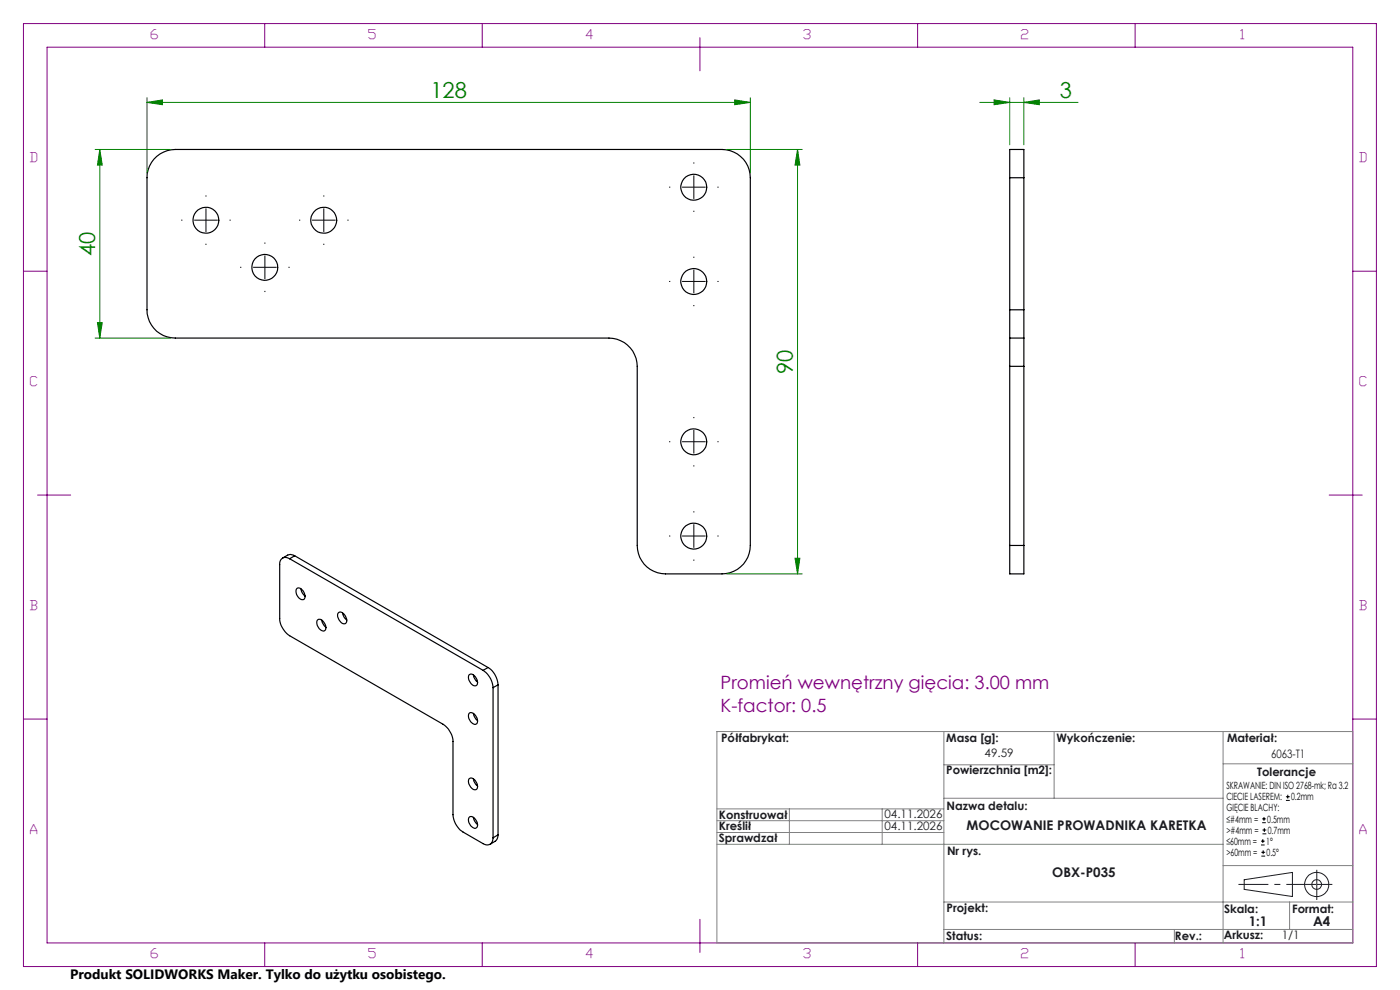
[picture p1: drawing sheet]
<svg xmlns="http://www.w3.org/2000/svg" width="297mm" height="210mm" viewBox="0 0 297 210" stroke-linecap="round" stroke-linejoin="round" font-family="sans-serif">
<g fill="none" stroke="#000" stroke-width=".25">
<path d="M33.2 33.2a6.3 6.3 0 0 1 4-1.5h116a6 6 0 0 1 6 6v78a6 6 0 0 1-6 6h-12a6 6 0 0 1-6-6v-38a6 6 0 0 0-6-6h-92a5.9 5.9 0 0 1-6-6v-28a6 6 0 0 1 2-4.5zM214.2 37.7v-6h3v6M214.2 37.7h3M214.2 37.7v28M217.2 37.7v28M214.2 65.7v6M214.2 71.7v6M214.2 71.7h3M214.2 65.7h3M214.2 77.7v38M214.2 77.7h3M217.2 65.7v6"/>
<path d="M217.2 71.7v6M217.2 77.7v38M61.5 118.5a1.29 1.29 0 0 0-1.5-.1 1.29 1.29 0 0 0-.7 1.4v11.4a4.8 4.8 0 0 0 2.2 3.7l32.5 18.7a4.8 4.8 0 0 1 2.1 3.7v15.5a4.8 4.8 0 0 0 2.1 3.7l4.3 2.5a1.31 1.31 0 0 0 1.5 .1 1.31 1.31 0 0 0 .6-1.4M61.5 118.5l41 23.7M62.5 117.9l-1.1-.3-1.5 .8M62.5 117.9l-1 .6M62.5 117.9l41 23.7M214.2 115.7v6h3v-6M214.2 115.7h3M63 124.8a1.47 1.47 0 0 1 1.7 1.5 .68 .68 0 0 1-.3 .9 .68 .68 0 0 1-.9-.3 1.68 1.68 0 0 1-.5-2.1zM63.9 124.9l.3 1 .5 .5M67.3 131.6a1.13 1.13 0 0 1 1.7 .8 .85 .85 0 0 1-.5 1.4 1.87 1.87 0 0 1-1.2-2.2z"/>
<path d="M68.3 131.5l.4 1 .4 .6M71.8 130a1.1 1.1 0 0 1 1.6 .9 .82 .82 0 0 1 .2 .9 .82 .82 0 0 1-.7 .5 1.87 1.87 0 0 1-1.1-2.3zM72.7 130l.4 1 .5 .5M99.5 143.2a.9 .9 0 0 1 1.4 .4 1.43 1.43 0 0 1 .1 1.8 1.7 1.7 0 0 1-1.6-2zM99.5 151.4a1.13 1.13 0 0 1 1.6 .8 .89 .89 0 0 1-.4 1.5 1.93 1.93 0 0 1-1.2-2.3zM100.4 143.2l.4 1 .5 .5M100.4 151.3l.3 .8 .6 .8M102.5 142.2a4.8 4.8 0 0 1 2.1 3.7M103.5 141.6a4.6 4.6 0 0 1 2.2 3.7M103.5 141.6l-1 .6M104.6 145.9v31.8M105.7 145.3l-1.1 .6"/>
<path d="M105.7 145.3v31.8M99.5 165.2a1.12 1.12 0 0 1 1.6 .9 .85 .85 0 0 1-.4 1.4 1.93 1.93 0 0 1-1.2-2.3zM99.6 173.3a1.43 1.43 0 0 1 1.7 1.5 .66 .66 0 0 1-.3 .8 .66 .66 0 0 1-.9-.2 1.56 1.56 0 0 1-.5-2.1zM100.4 165.2l.4 1 .5 .5M100.4 173.4l.3 .8 .6 .7M105.7 177.1l-.4 1.1-1.3 .9M105.7 177.1l-1.1 .6"/>
<circle cx="147.2" cy="39.7" r="2.75"/>
<circle cx="43.7" cy="46.7" r="2.75"/>
<circle cx="56.2" cy="56.7" r="2.75"/>
<circle cx="68.7" cy="46.7" r="2.75"/>
<circle cx="147.2" cy="59.7" r="2.75"/>
<circle cx="147.2" cy="93.7" r="2.75"/>
<circle cx="147.2" cy="113.7" r="2.75"/>
</g>
<path d="M31.2 21.7l3.3-.5v1zM31.2 20.7v16M31.2 21.7h128M159.2 20.7v16" fill="none" stroke="#008000" stroke-width=".21"/>
<g fill="none" stroke="#191924" stroke-width=".21">
<path d="M263.9 186.6l10.3-1.5v5.1l-10.3-1.5z"/>
<circle cx="279.3" cy="187.6" r="1.03"/>
<circle cx="279.3" cy="187.6" r="2.57"/>
</g>
<path d="M279.3 187.6h-16.7" fill="none" stroke="#191924" stroke-width=".21" stroke-dasharray="6.3 1.3 1.3 1.3" stroke-dashoffset="-.1" stroke-linecap="butt"/>
<path d="M279.3 187.6h3.3M279.3 187.6v3.3M279.3 187.6v-3.1" fill="none" stroke="#191924" stroke-width=".21" stroke-dasharray="6.3 1.3 1.3 1.3" stroke-linecap="butt"/>
<g fill="none" stroke="#800080" stroke-width=".21">
<path d="M5 5h287v200h-287zM10 10h277v190h-277zM56.2 5v5M102.3 5v5M148.5 8v7M194.7 5v5M240.8 5v5M5 57.5h5M287 57.5h5M8 105h7M282 105h7M5 152.5h5"/>
<path d="M287 152.5h5M148.5 195v7M56.2 200v5M102.3 200v5M194.7 200v5M240.8 200v5"/>
</g>
<g fill="none" stroke="#808080" stroke-width=".21">
<path d="M152.1 155.2h134.9v44.8h-134.9zM200.2 155.2v44.8M223.6 155.2v14.1M259.5 155.2v44.8M152.1 176.6h48.1M152.1 174.1h48.1M152.1 171.6h48.1M152.1 179.1h107.4M167.5 171.6v7.5M187.1 171.6v7.5M200.2 169.3h59.3M200.2 162.2h23.4"/>
<path d="M259.5 162h27.5M200.2 197.2h86.8M200.2 191.3h86.8M249.1 197.2v2.8M259.5 183.6h27.5M273.6 191.3v5.9"/>
</g>
<path d="M31.2 21.7l3.3-.5v1z" fill="#008000"/>
<path d="M155.9 21.2l3.3 .5-3.3 .5z" fill="none" stroke="#008000" stroke-width=".21"/>
<path d="M155.9 21.2l3.3 .5-3.3 .5z" fill="#008000"/>
<path d="M20.2 31.7h16M21.2 31.7l.5 3.3h-1zM21.2 31.7v40M20.2 71.7h16" fill="none" stroke="#008000" stroke-width=".21"/>
<path d="M21.2 31.7l.5 3.3h-1z" fill="#008000"/>
<path d="M20.7 68.4h1l-.5 3.3z" fill="none" stroke="#008000" stroke-width=".21"/>
<path d="M20.7 68.4h1l-.5 3.3z" fill="#008000"/>
<path d="M154.2 31.7h16M169.2 31.7l.5 3.3h-1zM169.2 31.7v90M154.2 121.7h16" fill="none" stroke="#008000" stroke-width=".21"/>
<path d="M169.2 31.7l.5 3.3h-1z" fill="#008000"/>
<path d="M168.7 118.4h1l-.5 3.3z" fill="none" stroke="#008000" stroke-width=".21"/>
<path d="M168.7 118.4h1l-.5 3.3z" fill="#008000"/>
<path d="M207.9 21.7h20.8M210.9 21.2l3.3 .5-3.3 .5zM214.2 20.7v10M217.2 20.7v10" fill="none" stroke="#008000" stroke-width=".21"/>
<g fill="none" stroke="#000" stroke-width=".21" stroke-dasharray="15.2 1.3 1.3 1.3" stroke-linecap="butt">
<path d="M142.2 39.7h-.3M147.2 39.7v-2.5M147.2 39.7h-2.5M147.2 39.7v2.5M147.2 39.7h2.5M147.2 34.7v-.2M152.2 39.7h.2M38.7 46.7h-.3M43.7 46.7v-2.5M43.7 46.7h-2.5M43.7 46.7v2.5M43.7 46.7h2.5"/>
<path d="M43.7 41.7v-.2M43.7 51.7v.3M48.7 46.7h.2M51.2 56.7h-.3M56.2 56.7v-2.5M56.2 56.7h-2.5M56.2 56.7v2.5M56.2 56.7h2.5M56.2 51.7v-.2M61.2 56.7h.2M63.7 46.7h-.3M68.7 46.7v-2.5"/>
<path d="M68.7 46.7h-2.5M68.7 46.7v2.5M68.7 46.7h2.5M68.7 41.7v-.2M68.7 51.7v.3M73.7 46.7h.2M142.2 59.7h-.3M147.2 44.7v.3M147.2 59.7v-2.5M147.2 59.7h-2.5M147.2 59.7v2.5M147.2 59.7h2.5"/>
<path d="M147.2 54.7v-.2M152.2 59.7h.2M56.2 61.7v.3M147.2 64.7v.3M142.2 93.7h-.3M147.2 93.7v-2.5M147.2 93.7h-2.5M147.2 93.7v2.5M147.2 93.7h2.5M147.2 88.7v-.2M147.2 98.7v.3M152.2 93.7h.2"/>
<path d="M142.2 113.7h-.3M147.2 113.7v-2.5M147.2 113.7h-2.5M147.2 113.7v2.5M147.2 113.7h2.5M147.2 108.7v-.2M147.2 118.7v.3M152.2 113.7h.2"/>
</g>
<path d="M210.9 21.2l3.3 .5-3.3 .5z" fill="#008000"/>
<path d="M217.2 21.7l3.3-.5v1z" fill="none" stroke="#008000" stroke-width=".21"/>
<path d="M217.2 21.7l3.3-.5v1z" fill="#008000"/>
<g fill="none" stroke="#000" stroke-width=".21">
<path d="M267.5 179.2h.8M267.5 178.4h.8M267.8 174.5h.7M267.8 173.7h.7M267.8 176.9h.8M267.8 176.1h.8M267.9 178v.8M268.1 173.3v.8M268.2 175.7v.8M272.8 169.8h.8M272.8 169h.8M273.2 168.6v.8"/>
<path d="M267.6 181.6h.8M267.6 180.8h.8M268 180.4v.8"/>
</g>
<g font-size="4.7" fill="#008000">
<text x="91.3" y="20.7">128</text>
<text x="224.9" y="20.7">3</text>
<text x="20.2" y="54.3" transform="rotate(-90 20.2 54.3)">40</text>
<text x="168.2" y="79.3" transform="rotate(-90 168.2 79.3)">90</text>
</g>
<g font-size="3.9" fill="#800080">
<text x="152.9" y="146.1">Promień wewnętrzny gięcia: 3.00 mm</text>
<text x="152.9" y="151">K-factor: 0.5</text>
</g>
<text font-size="2.9" x="14.9" y="207.6">Produkt SOLIDWORKS Maker. Tylko do użytku osobistego.</text>
<g font-size="2.8" fill="#800080">
<text x="32" y="8.2">6</text>
<text x="78.2" y="8.2">5</text>
<text x="124.4" y="8.2">4</text>
<text x="170.5" y="8.2">3</text>
<text x="216.7" y="8.2">2</text>
<text x="263.2" y="8.2">1</text>
<text x="6.5" y="34.4">D</text>
<text x="288.5" y="34.4">D</text>
<text x="6.5" y="81.9">C</text>
<text x="288.5" y="81.9">C</text>
<text x="6.5" y="129.4">B</text>
<text x="288.5" y="129.4">B</text>
<text x="6.5" y="176.9">A</text>
<text x="288.5" y="176.9">A</text>
<text x="32" y="203.2">6</text>
<text x="78.2" y="203.2">5</text>
<text x="124.4" y="203.2">4</text>
<text x="170.5" y="203.2">3</text>
<text x="216.7" y="203.2">2</text>
<text x="263.2" y="203.2">1</text>
</g>
<g font-size="2.8" fill="#191924">
<text x="205.1" y="176">MOCOWANIE PROWADNIKA KARETKA</text>
<text x="223.2" y="186">OBX-P035</text>
<text x="264.9" y="196.5">1:1</text>
<text x="278.6" y="196.5">A4</text>
</g>
<g font-size="2.5" fill="#191924">
<text x="153" y="157.5">Półfabrykat:</text>
<text x="200.7" y="157.5">Masa [g]:</text>
<text x="208.9" y="160.6">49.59</text>
<text x="224.1" y="157.5">Wykończenie:</text>
<text x="260.3" y="157.5">Materiał:</text>
<text x="269.7" y="160.8">6063-T1</text>
<text x="200.7" y="164.3">Powierzchnia [m2]:</text>
<text x="266.7" y="164.5">Tolerancje</text>
<text x="152.5" y="173.6">Konstruował</text>
<text x="187.6" y="173.5">04.11.2026</text>
<text x="200.8" y="171.9">Nazwa detalu:</text>
<text x="152.5" y="176">Kreślił</text>
<text x="152.5" y="178.5">Sprawdzał</text>
<text x="187.6" y="176">04.11.2026</text>
<text x="200.9" y="181.3">Nr rys.</text>
<text x="200.8" y="193.5">Projekt:</text>
<text x="259.7" y="193.6">Skala:</text>
<text x="274.1" y="193.6">Format:</text>
<text x="200.7" y="199.3">Status:</text>
<text x="249.3" y="199.3">Rev.:</text>
<text x="259.6" y="199.2">Arkusz:</text>
<text x="271.9" y="199.2">1/1</text>
</g>
<g font-size="2.1">
<text x="260.2" y="167.4">SKRAWANIE: DIN ISO 2768-mk; Ra 3.2</text>
<text x="260.2" y="172.1">GIĘCIE BLACHY:</text>
<text x="260.2" y="169.8">CIECIE LASEREM:</text>
<text x="273.9" y="169.8">0.2mm</text>
<text x="260.2" y="174.5">≤#4mm =</text>
<text x="260.2" y="176.9">&gt;#4mm =</text>
<text x="260.2" y="179.2">≤60mm =</text>
<text x="268.6" y="179.2">1°</text>
<text x="268.9" y="174.5">0.5mm</text>
<text x="268.9" y="176.9">0.7mm</text>
<text x="260.2" y="181.6">&gt;60mm =</text>
<text x="268.7" y="181.6">0.5°</text>
</g>
</svg>
